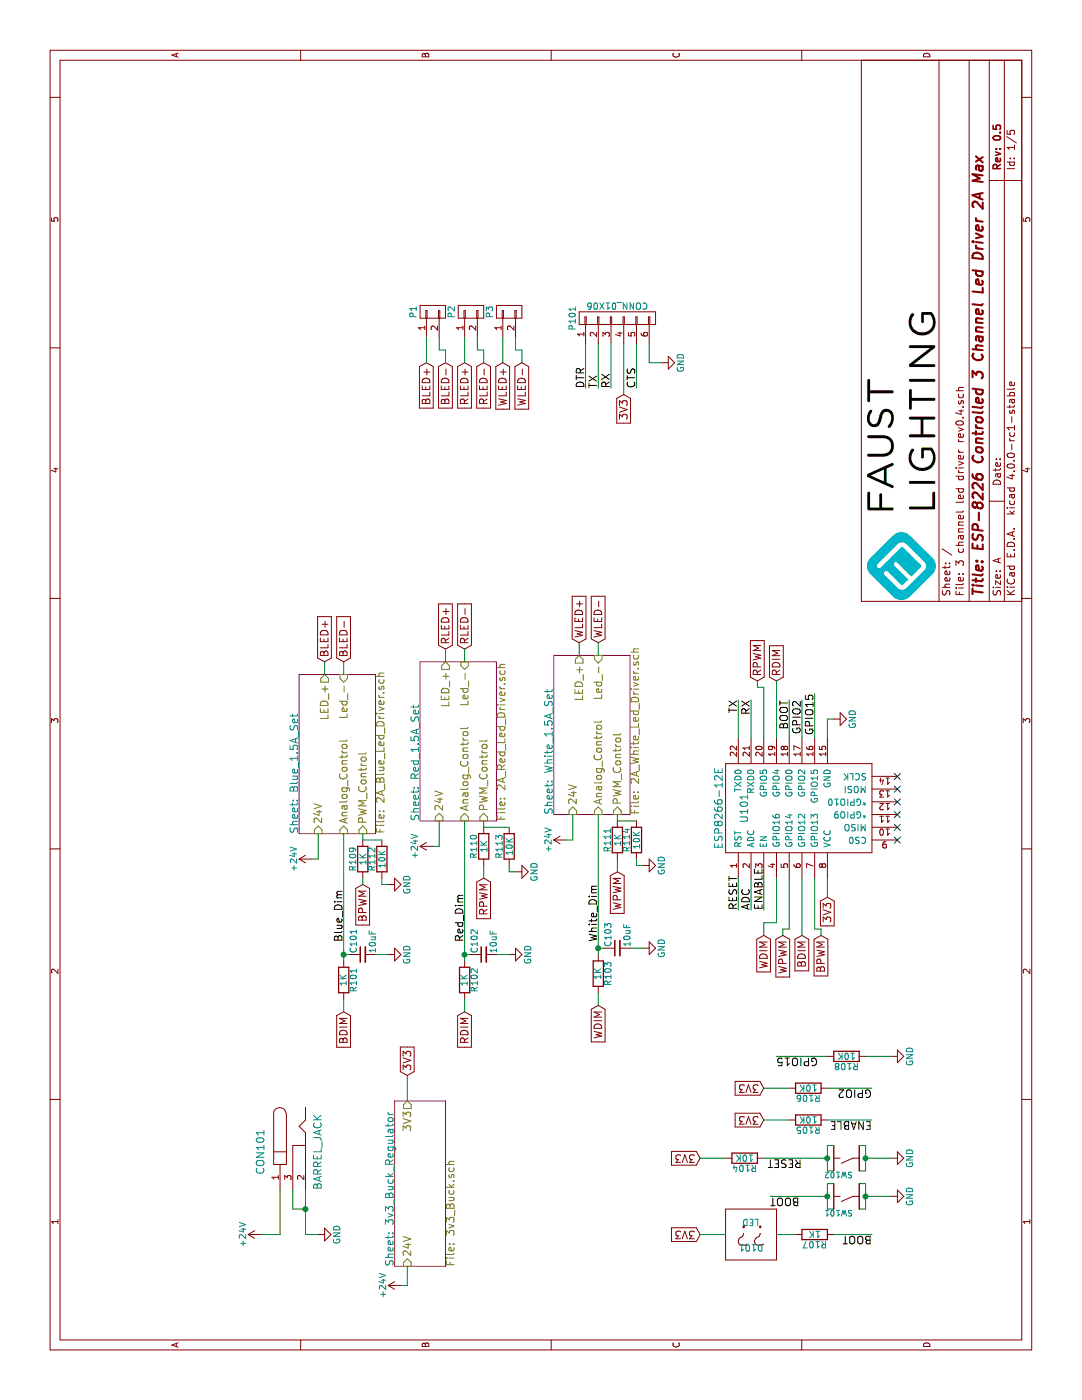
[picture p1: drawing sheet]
EESchema Schematic File Version 2
LIBS:power
LIBS:device
LIBS:transistors
LIBS:conn
LIBS:linear
LIBS:regul
LIBS:74xx
LIBS:cmos4000
LIBS:adc-dac
LIBS:memory
LIBS:xilinx
LIBS:microcontrollers
LIBS:dsp
LIBS:microchip
LIBS:analog_switches
LIBS:motorola
LIBS:texas
LIBS:intel
LIBS:audio
LIBS:interface
LIBS:digital-audio
LIBS:philips
LIBS:display
LIBS:cypress
LIBS:siliconi
LIBS:opto
LIBS:atmel
LIBS:contrib
LIBS:valves
LIBS:MF_Aesthetics
LIBS:MF_Connectors
LIBS:MF_Discrete_Semiconductor
LIBS:MF_Displays
LIBS:MF_Frequency_Control
LIBS:MF_IC_Analog
LIBS:MF_IC_Digital
LIBS:MF_IC_Power
LIBS:MF_LEDs
LIBS:MF_Passives
LIBS:MF_Sensors
LIBS:MF_Switches
LIBS:3 channel led driver rev0.4-cache
EELAYER 25 0
EELAYER END
$Descr A 11000 8500
encoding utf-8
Sheet 1 5
Title "ESP-8226 Controlled 3 Channel Led Driver 2A Max"
Date ""
Rev "0.5"
Comp ""
Comment1 ""
Comment2 ""
Comment3 ""
Comment4 ""
$EndDescr
Text GLabel 3050 2700 0    60   Input ~ 0
BDIM
$Comp
L +24V #PWR01
U 1 1
P 900 3150
F 0 "#PWR01" H 900 3000 50  0001 C CNN
F 1 "+24V" H 900 3290 50  0000 C CNN
F 2 "" H 900 3150 60  0000 C CNN
F 3 "" H 900 3150 60  0000 C CNN
	1    900  3150
	1    0    0    -1  
$EndComp
Text GLabel 4050 2850 0    60   Input ~ 0
BPWM
$Sheet
S 1050 3100 1300 400 
U 58447F8D
F0 "3v3_Buck_Regulator" 60
F1 "3v3_Buck.sch" 60
F2 "24V" I L 1050 3200 60 
F3 "3V3" O R 2350 3200 60 
$EndSheet
$Sheet
S 4450 2350 1250 600 
U 5844AB34
F0 "Blue_1.5A_Set" 60
F1 "2A_Blue_Led_Driver.sch" 60
F2 "LED_+" O R 5700 2550 60 
F3 "Led_-" I R 5700 2700 60 
F4 "24V" I L 4450 2500 60 
F5 "Analog_Control" I L 4450 2700 60 
F6 "PWM_Control" I L 4450 2850 60 
$EndSheet
Text GLabel 2550 3200 2    60   Input ~ 0
3V3
$Comp
L +24V #PWR02
U 1 1
P 4250 2450
F 0 "#PWR02" H 4250 2300 50  0001 C CNN
F 1 "+24V" H 4250 2590 50  0000 C CNN
F 2 "" H 4250 2450 60  0000 C CNN
F 3 "" H 4250 2450 60  0000 C CNN
	1    4250 2450
	1    0    0    -1  
$EndComp
Text GLabel 3050 3650 0    60   Input ~ 0
RDIM
Text GLabel 4100 3800 0    60   Input ~ 0
RPWM
$Sheet
S 4550 3300 1250 600 
U 5844FBB6
F0 "Red_1.5A_Set" 60
F1 "2A_Red_Led_Driver.sch" 60
F2 "LED_+" O R 5800 3500 60 
F3 "Led_-" I R 5800 3650 60 
F4 "24V" I L 4550 3450 60 
F5 "Analog_Control" I L 4550 3650 60 
F6 "PWM_Control" I L 4550 3800 60 
$EndSheet
$Comp
L +24V #PWR03
U 1 1
P 4350 3400
F 0 "#PWR03" H 4350 3250 50  0001 C CNN
F 1 "+24V" H 4350 3540 50  0000 C CNN
F 2 "" H 4350 3400 60  0000 C CNN
F 3 "" H 4350 3400 60  0000 C CNN
	1    4350 3400
	1    0    0    -1  
$EndComp
$Comp
L ESP8266-12E U101
U 1 1
P 4650 6150
F 0 "U101" H 4650 6450 60  0000 C CNN
F 1 "ESP8266-12E" H 4650 6650 60  0000 C CNN
F 2 "ESP8266:ESP-12E" H 4400 6250 60  0001 C CNN
F 3 "https://espressif.com/sites/default/files/documentation/0a-esp8266ex_datasheet_en.pdf" H 4400 6250 60  0001 C CNN
F 4 "ESP8266-12E" H 4650 6150 60  0001 C CNN "Manufacturer_Part_#"
F 5 "ESPRESSIF" H 4650 6150 60  0001 C CNN "Manufacturer"
F 6 "485-2491" H 4650 6150 60  0001 C CNN "Mouser_Part_#"
F 7 "$3.50" H 4650 6150 60  0001 C CNN "Qty:1"
F 8 "$2.36" H 4650 6150 60  0001 C CNN "Qty:10"
F 9 "$2.36" H 4650 6150 60  0001 C CNN "Qty:100"
F 10 "$2.36" H 4650 6150 60  0001 C CNN "Qty:1000"
F 11 "$2.36" H 4650 6150 60  0001 C CNN "Qty:5000"
	1    4650 6150
	1    0    0    -1  
$EndComp
$Comp
L BARREL_JACK CON101
U 1 1
P 1950 2300
F 0 "CON101" H 1950 2550 60  0000 C CNN
F 1 "BARREL_JACK" H 1950 2100 60  0000 C CNN
F 2 "junes:Barrel_Jack_Wurth_694106301002" H 1950 2300 60  0001 C CNN
F 3 "http://www.mouser.com/ds/2/445/6941xx301002-469315.pdf" H 1950 2300 60  0001 C CNN
F 4 "694106301002" H 1950 2300 60  0001 C CNN "Manufacturer_Part_#"
F 5 "Wurth Electronics" H 1950 2300 60  0001 C CNN "Manufacturer"
F 6 "710-694106301002" H 1950 2300 60  0001 C CNN "Mouser_Part_#"
F 7 "$1.04" H 1950 2300 60  0001 C CNN "Qty:1"
F 8 "$0.97" H 1950 2300 60  0001 C CNN "Qty:10"
F 9 "$0.80" H 1950 2300 60  0001 C CNN "Qty:100"
F 10 "$0.59" H 1950 2300 60  0001 C CNN "Qty:1000"
F 11 "$0.59" H 1950 2300 60  0001 C CNN "Qty:5000"
	1    1950 2300
	-1   0    0    -1  
$EndComp
$Comp
L +24V #PWR04
U 1 1
P 1300 2050
F 0 "#PWR04" H 1300 1900 50  0001 C CNN
F 1 "+24V" H 1300 2190 50  0000 C CNN
F 2 "" H 1300 2050 60  0000 C CNN
F 3 "" H 1300 2050 60  0000 C CNN
	1    1300 2050
	1    0    0    -1  
$EndComp
$Comp
L GND #PWR05
U 1 1
P 1300 2500
F 0 "#PWR05" H 1300 2250 50  0001 C CNN
F 1 "GND" H 1300 2350 50  0000 C CNN
F 2 "" H 1300 2500 60  0000 C CNN
F 3 "" H 1300 2500 60  0000 C CNN
	1    1300 2500
	1    0    0    -1  
$EndComp
Text GLabel 3950 6500 0    60   Input ~ 0
3V3
$Comp
L GND #PWR06
U 1 1
P 5350 6550
F 0 "#PWR06" H 5350 6300 50  0001 C CNN
F 1 "GND" H 5350 6400 50  0000 C CNN
F 2 "" H 5350 6550 60  0000 C CNN
F 3 "" H 5350 6550 60  0000 C CNN
	1    5350 6550
	1    0    0    -1  
$EndComp
$Comp
L R R101
U 1 1
P 3300 2700
F 0 "R101" V 3380 2700 50  0000 C CNN
F 1 "1K" V 3300 2700 50  0000 C CNN
F 2 "Resistors_SMD:R_0603" V 3230 2700 30  0001 C CNN
F 3 "" H 3300 2700 30  0000 C CNN
	1    3300 2700
	0    1    1    0   
$EndComp
$Comp
L C_Small C101
U 1 1
P 3500 2850
F 0 "C101" H 3510 2920 50  0000 L CNN
F 1 "10uF" H 3510 2770 50  0000 L CNN
F 2 "Capacitors_SMD:C_0603" H 3500 2850 60  0001 C CNN
F 3 "http://www.mouser.com/ds/2/281/c02e-2905.pdf" H 3500 2850 60  0001 C CNN
F 4 "GRM188R60J106KE47D" H 3500 2850 60  0001 C CNN "Manufacturer_Part_#"
F 5 "Murata Electronics" H 3500 2850 60  0001 C CNN "Manufacturer"
F 6 "81-GRM188R60J106KE7D" H 3500 2850 60  0001 C CNN "Mouser_Part_#"
F 7 "$0.13" H 3500 2850 60  0001 C CNN "Qty:1"
F 8 "$0.093" H 3500 2850 60  0001 C CNN "Qty:10"
F 9 "$0.044" H 3500 2850 60  0001 C CNN "Qty:100"
F 10 "$0.025" H 3500 2850 60  0001 C CNN "Qty:1000"
F 11 "$0.019" H 3500 2850 60  0001 C CNN "Qty:5000"
F 12 "6.3V X5R 10%" H 3500 2850 60  0001 C CNN "Notes"
	1    3500 2850
	1    0    0    -1  
$EndComp
$Comp
L GND #PWR07
U 1 1
P 3500 3050
F 0 "#PWR07" H 3500 2800 50  0001 C CNN
F 1 "GND" H 3500 2900 50  0000 C CNN
F 2 "" H 3500 3050 60  0000 C CNN
F 3 "" H 3500 3050 60  0000 C CNN
	1    3500 3050
	1    0    0    -1  
$EndComp
$Comp
L R R102
U 1 1
P 3300 3650
F 0 "R102" V 3380 3650 50  0000 C CNN
F 1 "1K" V 3300 3650 50  0000 C CNN
F 2 "Resistors_SMD:R_0603" V 3230 3650 30  0001 C CNN
F 3 "" H 3300 3650 30  0000 C CNN
	1    3300 3650
	0    1    1    0   
$EndComp
$Comp
L GND #PWR08
U 1 1
P 3500 4000
F 0 "#PWR08" H 3500 3750 50  0001 C CNN
F 1 "GND" H 3500 3850 50  0000 C CNN
F 2 "" H 3500 4000 60  0000 C CNN
F 3 "" H 3500 4000 60  0000 C CNN
	1    3500 4000
	1    0    0    -1  
$EndComp
Text Label 3850 5800 0    60   ~ 0
RESET
Text Label 5500 6200 2    60   ~ 0
BOOT
Text Label 1600 6050 3    60   ~ 0
BOOT
$Comp
L GND #PWR09
U 1 1
P 1600 7000
F 0 "#PWR09" H 1600 6750 50  0001 C CNN
F 1 "GND" H 1600 6850 50  0000 C CNN
F 2 "" H 1600 7000 60  0000 C CNN
F 3 "" H 1600 7000 60  0000 C CNN
	1    1600 7000
	1    0    0    -1  
$EndComp
$Comp
L R R104
U 1 1
P 1900 5850
F 0 "R104" V 1980 5850 50  0000 C CNN
F 1 "10K" V 1900 5850 50  0000 C CNN
F 2 "Resistors_SMD:R_0603" V 1830 5850 30  0001 C CNN
F 3 "" H 1900 5850 30  0000 C CNN
	1    1900 5850
	-1   0    0    1   
$EndComp
Text GLabel 1900 5500 1    60   Input ~ 0
3V3
$Comp
L GND #PWR010
U 1 1
P 1900 7000
F 0 "#PWR010" H 1900 6750 50  0001 C CNN
F 1 "GND" H 1900 6850 50  0000 C CNN
F 2 "" H 1900 7000 60  0000 C CNN
F 3 "" H 1900 7000 60  0000 C CNN
	1    1900 7000
	1    0    0    -1  
$EndComp
Text Label 1900 6300 1    60   ~ 0
RESET
$Comp
L R R105
U 1 1
P 2200 6350
F 0 "R105" V 2280 6350 50  0000 C CNN
F 1 "10K" V 2200 6350 50  0000 C CNN
F 2 "Resistors_SMD:R_0603" V 2130 6350 30  0001 C CNN
F 3 "" H 2200 6350 30  0000 C CNN
	1    2200 6350
	-1   0    0    1   
$EndComp
Text GLabel 2200 6000 1    60   Input ~ 0
3V3
Text Label 3850 6000 0    60   ~ 0
ENABLE
Text Label 2200 6850 1    60   ~ 0
ENABLE
Text Label 5500 6300 2    60   ~ 0
GPIO2
$Comp
L R R106
U 1 1
P 2450 6350
F 0 "R106" V 2530 6350 50  0000 C CNN
F 1 "10K" V 2450 6350 50  0000 C CNN
F 2 "Resistors_SMD:R_0603" V 2380 6350 30  0001 C CNN
F 3 "" H 2450 6350 30  0000 C CNN
	1    2450 6350
	-1   0    0    1   
$EndComp
Text GLabel 2450 6000 1    60   Input ~ 0
3V3
Text Label 2450 6850 1    60   ~ 0
GPIO2
Text Label 5550 6400 2    60   ~ 0
GPIO15
$Comp
L GND #PWR011
U 1 1
P 2700 7000
F 0 "#PWR011" H 2700 6750 50  0001 C CNN
F 1 "GND" H 2700 6850 50  0000 C CNN
F 2 "" H 2700 7000 60  0000 C CNN
F 3 "" H 2700 7000 60  0000 C CNN
	1    2700 7000
	1    0    0    -1  
$EndComp
$Comp
L R R108
U 1 1
P 2700 6650
F 0 "R108" V 2780 6650 50  0000 C CNN
F 1 "10K" V 2700 6650 50  0000 C CNN
F 2 "Resistors_SMD:R_0603" V 2630 6650 30  0001 C CNN
F 3 "" H 2700 6650 30  0000 C CNN
F 4 "~" H 2700 6650 60  0001 C CNN "Manufacturer"
F 5 "~" H 2700 6650 60  0001 C CNN "Mouser_Part_#"
F 6 "$0.00" H 2700 6650 60  0001 C CNN "Qty:1"
F 7 "$0.00" H 2700 6650 60  0001 C CNN "Qty:10"
F 8 "$0.00" H 2700 6650 60  0001 C CNN "Qty:100"
F 9 "$0.00" H 2700 6650 60  0001 C CNN "Qty:1000"
F 10 "$0.00" H 2700 6650 60  0001 C CNN "Qty:5000"
	1    2700 6650
	-1   0    0    1   
$EndComp
Text Label 2700 6100 3    60   ~ 0
GPIO15
Text Label 3850 5900 0    60   ~ 0
ADC
Text Label 5500 5800 2    60   ~ 0
TX
Text Label 5500 5900 2    60   ~ 0
RX
$Comp
L R R107
U 1 1
P 1300 6400
F 0 "R107" V 1380 6400 50  0000 C CNN
F 1 "1K" V 1300 6400 50  0000 C CNN
F 2 "Resistors_SMD:R_0603" V 1230 6400 30  0001 C CNN
F 3 "" H 1300 6400 30  0000 C CNN
	1    1300 6400
	-1   0    0    1   
$EndComp
Text GLabel 1300 5500 1    60   Input ~ 0
3V3
$Comp
L LED-RESCUE-3_channel_led_driver_rev0.3 D101
U 1 1
P 1300 5900
F 0 "D101" H 1300 6000 50  0000 C CNN
F 1 "LED" H 1300 5800 50  0000 C CNN
F 2 "LEDs:LED-0603" H 1300 5900 60  0001 C CNN
F 3 "http://www.mouser.com/ds/2/239/S_110_LTST-C190KRKT-369667.pdf" H 1300 5900 60  0001 C CNN
F 4 "LTST-C190KRKT" H 1300 5900 60  0001 C CNN "Manufacturer_Part_#"
F 5 "Lite-On" H 1300 5900 60  0001 C CNN "Manufacturer"
F 6 "859-LTST-C190KRKT" H 1300 5900 60  0001 C CNN "Mouser_Part_#"
F 7 "$0.28" H 1300 5900 60  0001 C CNN "Qty:1"
F 8 "$0.218" H 1300 5900 60  0001 C CNN "Qty:10"
F 9 "$0.068" H 1300 5900 60  0001 C CNN "Qty:100"
F 10 "$0.052" H 1300 5900 60  0001 C CNN "Qty:1000"
F 11 "$0.04" H 1300 5900 60  0001 C CNN "Qty:5000"
	1    1300 5900
	0    -1   -1   0   
$EndComp
Text Label 1300 6850 1    60   ~ 0
BOOT
NoConn ~ 4400 7050
NoConn ~ 4500 7050
NoConn ~ 4600 7050
NoConn ~ 4700 7050
NoConn ~ 4800 7050
NoConn ~ 4900 7050
$Comp
L TACT_4.2MM SW102
U 1 1
P 1900 6650
F 0 "SW102" V 1800 6600 45  0000 L BNN
F 1 "TACT_4.2MM" H 1800 6850 45  0001 L BNN
F 2 "MF_Switches:MF_Switches-TACT4.2MM" H 1930 6800 20  0001 C CNN
F 3 "http://www.mouser.com/ds/2/60/-248115.pdf" H 1900 6650 60  0001 C CNN
F 4 "PTS810 SJK 250 SMTR LFS" H 1900 6650 60  0001 C CNN "Manufacturer_Part_#"
F 5 "C&K Components" H 1900 6650 60  0001 C CNN "Manufacturer"
F 6 "611-PTS810SJK250SMTR" H 1900 6650 60  0001 C CNN "Mouser_Part_#"
F 7 "$0.28" H 1900 6650 60  0001 C CNN "Qty:1"
F 8 "$0.28" H 1900 6650 60  0001 C CNN "Qty:10"
F 9 "$0.235" H 1900 6650 60  0001 C CNN "Qty:100"
F 10 "$0.191" H 1900 6650 60  0001 C CNN "Qty:1000"
F 11 "$0.172" H 1900 6650 60  0001 C CNN "Qty:5000"
	1    1900 6650
	1    0    0    -1  
$EndComp
Text GLabel 4150 4850 0    60   Input ~ 0
WPWM
$Sheet
S 4600 4350 1250 600 
U 5864B5D5
F0 "White_1.5A_Set" 60
F1 "2A_White_Led_Driver.sch" 60
F2 "LED_+" O R 5850 4550 60 
F3 "Led_-" I R 5850 4700 60 
F4 "24V" I L 4600 4500 60 
F5 "Analog_Control" I L 4600 4700 60 
F6 "PWM_Control" I L 4600 4850 60 
$EndSheet
Text GLabel 3100 4700 0    60   Input ~ 0
WDIM
$Comp
L R R103
U 1 1
P 3350 4700
F 0 "R103" V 3430 4700 50  0000 C CNN
F 1 "1K" V 3350 4700 50  0000 C CNN
F 2 "Resistors_SMD:R_0603" V 3280 4700 30  0001 C CNN
F 3 "" H 3350 4700 30  0000 C CNN
	1    3350 4700
	0    1    1    0   
$EndComp
$Comp
L GND #PWR012
U 1 1
P 3550 5050
F 0 "#PWR012" H 3550 4800 50  0001 C CNN
F 1 "GND" H 3550 4900 50  0000 C CNN
F 2 "" H 3550 5050 60  0000 C CNN
F 3 "" H 3550 5050 60  0000 C CNN
	1    3550 5050
	1    0    0    -1  
$EndComp
$Comp
L +24V #PWR013
U 1 1
P 4400 4450
F 0 "#PWR013" H 4400 4300 50  0001 C CNN
F 1 "+24V" H 4400 4590 50  0000 C CNN
F 2 "" H 4400 4450 60  0000 C CNN
F 3 "" H 4400 4450 60  0000 C CNN
	1    4400 4450
	1    0    0    -1  
$EndComp
Text GLabel 7900 4900 0    60   Input ~ 0
3V3
Text Label 7950 4700 0    60   ~ 0
TX
Text Label 7950 4800 0    60   ~ 0
RX
$Comp
L CONN_01X06 P101
U 1 1
P 8500 4850
F 0 "P101" H 8500 5200 50  0000 C CNN
F 1 "CONN_01X06" V 8600 4850 50  0000 C CNN
F 2 "Pin_Headers:Pin_Header_Straight_1x06" H 8500 4850 60  0001 C CNN
F 3 "" H 8500 4850 60  0000 C CNN
F 4 "~" H 8500 4850 60  0001 C CNN "Manufacturer"
F 5 "~" H 8500 4850 60  0001 C CNN "Mouser_Part_#"
F 6 "$0.00" H 8500 4850 60  0001 C CNN "Qty:1"
F 7 "$0.00" H 8500 4850 60  0001 C CNN "Qty:10"
F 8 "$0.00" H 8500 4850 60  0001 C CNN "Qty:100"
F 9 "$0.00" H 8500 4850 60  0001 C CNN "Qty:1000"
F 10 "$0.00" H 8500 4850 60  0001 C CNN "Qty:5000"
	1    8500 4850
	1    0    0    -1  
$EndComp
$Comp
L CONN_01X02 P1
U 1 1
P 8550 3400
F 0 "P1" H 8550 3550 50  0000 C CNN
F 1 "CONN_01X02" V 8650 3400 50  0001 C CNN
F 2 "Pin_Headers:Pin_Header_Straight_1x02" H 8550 3400 60  0001 C CNN
F 3 "" H 8550 3400 60  0000 C CNN
	1    8550 3400
	1    0    0    -1  
$EndComp
$Comp
L CONN_01X02 P2
U 1 1
P 8550 3700
F 0 "P2" H 8550 3850 50  0000 C CNN
F 1 "CONN_01X02" V 8650 3700 50  0001 C CNN
F 2 "Pin_Headers:Pin_Header_Straight_1x02" H 8550 3700 60  0001 C CNN
F 3 "" H 8550 3700 60  0000 C CNN
	1    8550 3700
	1    0    0    -1  
$EndComp
$Comp
L CONN_01X02 P3
U 1 1
P 8550 4000
F 0 "P3" H 8550 4150 50  0000 C CNN
F 1 "CONN_01X02" V 8650 4000 50  0001 C CNN
F 2 "Pin_Headers:Pin_Header_Straight_1x02" H 8550 4000 60  0001 C CNN
F 3 "" H 8550 4000 60  0000 C CNN
	1    8550 4000
	1    0    0    -1  
$EndComp
Text GLabel 5800 2550 2    60   Input ~ 0
BLED+
Text GLabel 5800 2700 2    60   Input ~ 0
BLED-
Text GLabel 5900 3500 2    60   Input ~ 0
RLED+
Text GLabel 5900 3650 2    60   Input ~ 0
RLED-
Text GLabel 5950 4550 2    60   Input ~ 0
WLED+
Text GLabel 5950 4700 2    60   Input ~ 0
WLED-
Text GLabel 8150 3350 0    60   Input ~ 0
BLED+
Text GLabel 8150 3500 0    60   Input ~ 0
BLED-
Text GLabel 8150 3650 0    60   Input ~ 0
RLED+
Text GLabel 8150 3800 0    60   Input ~ 0
RLED-
Text GLabel 8150 3950 0    60   Input ~ 0
WLED+
Text GLabel 8150 4100 0    60   Input ~ 0
WLED-
Text Label 7950 5000 0    60   ~ 0
CTS
Text Label 7950 4600 0    60   ~ 0
DTR
$Comp
L GND #PWR014
U 1 1
P 8150 5200
F 0 "#PWR014" H 8150 4950 50  0001 C CNN
F 1 "GND" H 8150 5050 50  0000 C CNN
F 2 "" H 8150 5200 60  0000 C CNN
F 3 "" H 8150 5200 60  0000 C CNN
	1    8150 5200
	1    0    0    -1  
$EndComp
Text Label 3600 2700 0    60   ~ 0
Blue_Dim
Text Label 3600 3650 0    60   ~ 0
Red_Dim
Text Label 3600 4700 0    60   ~ 0
White_Dim
Text GLabel 5650 6100 2    60   Input ~ 0
RDIM
Text GLabel 5650 5950 2    60   Input ~ 0
RPWM
Text GLabel 3650 6000 0    60   Input ~ 0
WDIM
Text GLabel 3650 6150 0    60   Input ~ 0
WPWM
Text GLabel 3650 6300 0    60   Input ~ 0
BDIM
Text GLabel 3650 6450 0    60   Input ~ 0
BPWM
Wire Wire Line
	1050 3200 900  3200
Wire Wire Line
	900  3200 900  3150
Wire Wire Line
	2550 3200 2350 3200
Wire Wire Line
	4450 2500 4250 2500
Wire Wire Line
	4250 2500 4250 2450
Wire Wire Line
	4550 3450 4350 3450
Wire Wire Line
	4350 3450 4350 3400
Wire Wire Line
	1650 2400 1300 2400
Wire Wire Line
	1300 2400 1300 2500
Wire Wire Line
	1650 2300 1500 2300
Wire Wire Line
	1500 2300 1500 2400
Connection ~ 1500 2400
Wire Wire Line
	1650 2200 1300 2200
Wire Wire Line
	1300 2200 1300 2050
Wire Wire Line
	3850 5800 4100 5800
Wire Wire Line
	5200 6300 5500 6300
Wire Wire Line
	5500 6200 5200 6200
Wire Wire Line
	5200 6500 5350 6500
Wire Wire Line
	5350 6500 5350 6550
Wire Wire Line
	3500 3050 3500 2950
Wire Wire Line
	3500 2750 3500 2700
Wire Wire Line
	3150 2700 3050 2700
Connection ~ 3500 2700
Wire Wire Line
	4400 2850 4450 2850
Wire Wire Line
	3450 2700 4450 2700
Wire Wire Line
	3500 4000 3500 3900
Wire Wire Line
	3500 3700 3500 3650
Wire Wire Line
	3150 3650 3050 3650
Connection ~ 3500 3650
Wire Wire Line
	3450 3650 4550 3650
Wire Wire Line
	4550 3800 4500 3800
Wire Wire Line
	4100 5900 3850 5900
Wire Wire Line
	1600 6800 1600 7000
Wire Wire Line
	1900 5500 1900 5700
Wire Wire Line
	1900 6800 1900 7000
Wire Wire Line
	1900 6000 1900 6500
Wire Wire Line
	2200 6000 2200 6200
Wire Wire Line
	4100 6000 3850 6000
Wire Wire Line
	2200 6500 2200 6850
Wire Wire Line
	1600 6050 1600 6500
Wire Wire Line
	2450 6000 2450 6200
Wire Wire Line
	2450 6500 2450 6850
Wire Wire Line
	5200 6400 5550 6400
Wire Wire Line
	3950 6500 4100 6500
Wire Wire Line
	2700 6500 2700 6100
Wire Wire Line
	2700 6800 2700 7000
Wire Wire Line
	5200 5800 5500 5800
Wire Wire Line
	5200 5900 5500 5900
Wire Wire Line
	5200 6100 5650 6100
Wire Wire Line
	5200 6000 5600 6000
Wire Wire Line
	3750 6100 4100 6100
Wire Wire Line
	3700 6200 4100 6200
Wire Wire Line
	3650 6300 4100 6300
Wire Wire Line
	3700 6400 4100 6400
Wire Wire Line
	1300 5500 1300 5700
Wire Wire Line
	1300 6100 1300 6250
Wire Wire Line
	1300 6550 1300 6850
Wire Wire Line
	1500 6500 1700 6500
Wire Wire Line
	1500 6500 1500 6550
Wire Wire Line
	1700 6500 1700 6550
Connection ~ 1600 6500
Wire Wire Line
	1700 6750 1700 6800
Wire Wire Line
	1700 6800 1500 6800
Wire Wire Line
	1500 6800 1500 6750
Connection ~ 1600 6800
Wire Wire Line
	1800 6750 1800 6800
Wire Wire Line
	1800 6800 2000 6800
Wire Wire Line
	2000 6800 2000 6750
Connection ~ 1900 6800
Wire Wire Line
	1800 6550 1800 6500
Wire Wire Line
	1800 6500 2000 6500
Wire Wire Line
	2000 6500 2000 6550
Connection ~ 1900 6500
Wire Wire Line
	4600 4500 4400 4500
Wire Wire Line
	4600 4850 4550 4850
Wire Wire Line
	3550 5050 3550 4950
Wire Wire Line
	3550 4750 3550 4700
Wire Wire Line
	3200 4700 3100 4700
Connection ~ 3550 4700
Wire Wire Line
	3500 4700 4600 4700
Wire Wire Line
	4400 4500 4400 4450
Wire Wire Line
	5700 2550 5800 2550
Wire Wire Line
	5700 2700 5800 2700
Wire Wire Line
	5800 3500 5900 3500
Wire Wire Line
	5800 3650 5900 3650
Wire Wire Line
	5850 4550 5950 4550
Wire Wire Line
	5850 4700 5950 4700
Wire Wire Line
	8150 3350 8350 3350
Wire Wire Line
	8150 3500 8250 3500
Wire Wire Line
	8250 3500 8250 3450
Wire Wire Line
	8250 3450 8350 3450
Wire Wire Line
	8150 3650 8350 3650
Wire Wire Line
	8150 3800 8250 3800
Wire Wire Line
	8250 3800 8250 3750
Wire Wire Line
	8250 3750 8350 3750
Wire Wire Line
	8150 3950 8350 3950
Wire Wire Line
	8150 4100 8250 4100
Wire Wire Line
	8250 4100 8250 4050
Wire Wire Line
	8250 4050 8350 4050
Wire Wire Line
	8300 4600 7950 4600
Wire Wire Line
	8300 4700 7950 4700
Wire Wire Line
	8300 4800 7950 4800
Wire Wire Line
	8300 4900 7900 4900
Wire Wire Line
	8300 5000 7950 5000
Wire Wire Line
	8300 5100 8150 5100
Wire Wire Line
	8150 5100 8150 5200
Wire Wire Line
	5600 6000 5600 5950
Wire Wire Line
	5600 5950 5650 5950
Wire Wire Line
	3650 6450 3700 6450
Wire Wire Line
	3700 6450 3700 6400
Wire Wire Line
	3650 6150 3700 6150
Wire Wire Line
	3700 6150 3700 6200
Wire Wire Line
	3650 6000 3750 6000
Wire Wire Line
	3750 6000 3750 6100
$Comp
L TACT_4.2MM SW101
U 1 1
P 1600 6650
F 0 "SW101" V 1500 6600 45  0000 L BNN
F 1 "TACT_4.2MM" H 1500 6850 45  0001 L BNN
F 2 "MF_Switches:MF_Switches-TACT4.2MM" H 1630 6800 20  0001 C CNN
F 3 "http://www.mouser.com/ds/2/60/-248115.pdf" H 1600 6650 60  0001 C CNN
F 4 "PTS810 SJK 250 SMTR LFS" H 1600 6650 60  0001 C CNN "Manufacturer_Part_#"
F 5 "C&K Components" H 1600 6650 60  0001 C CNN "Manufacturer"
F 6 "611-PTS810SJK250SMTR" H 1600 6650 60  0001 C CNN "Mouser_Part_#"
F 7 "$0.28" H 1600 6650 60  0001 C CNN "Qty:1"
F 8 "$0.28" H 1600 6650 60  0001 C CNN "Qty:10"
F 9 "$0.235" H 1600 6650 60  0001 C CNN "Qty:100"
F 10 "$0.191" H 1600 6650 60  0001 C CNN "Qty:1000"
F 11 "$0.172" H 1600 6650 60  0001 C CNN "Qty:5000"
	1    1600 6650
	1    0    0    -1  
$EndComp
$Comp
L C_Small C102
U 1 1
P 3500 3800
F 0 "C102" H 3510 3870 50  0000 L CNN
F 1 "10uF" H 3510 3720 50  0000 L CNN
F 2 "Capacitors_SMD:C_0603" H 3500 3800 60  0001 C CNN
F 3 "http://www.mouser.com/ds/2/281/c02e-2905.pdf" H 3500 3800 60  0001 C CNN
F 4 "GRM188R60J106KE47D" H 3500 3800 60  0001 C CNN "Manufacturer_Part_#"
F 5 "Murata Electronics" H 3500 3800 60  0001 C CNN "Manufacturer"
F 6 "81-GRM188R60J106KE7D" H 3500 3800 60  0001 C CNN "Mouser_Part_#"
F 7 "$0.13" H 3500 3800 60  0001 C CNN "Qty:1"
F 8 "$0.093" H 3500 3800 60  0001 C CNN "Qty:10"
F 9 "$0.044" H 3500 3800 60  0001 C CNN "Qty:100"
F 10 "$0.025" H 3500 3800 60  0001 C CNN "Qty:1000"
F 11 "$0.019" H 3500 3800 60  0001 C CNN "Qty:5000"
F 12 "6.3V X5R 10%" H 3500 3800 60  0001 C CNN "Notes"
	1    3500 3800
	1    0    0    -1  
$EndComp
$Comp
L C_Small C103
U 1 1
P 3550 4850
F 0 "C103" H 3560 4920 50  0000 L CNN
F 1 "10uF" H 3560 4770 50  0000 L CNN
F 2 "Capacitors_SMD:C_0603" H 3550 4850 60  0001 C CNN
F 3 "http://www.mouser.com/ds/2/281/c02e-2905.pdf" H 3550 4850 60  0001 C CNN
F 4 "GRM188R60J106KE47D" H 3550 4850 60  0001 C CNN "Manufacturer_Part_#"
F 5 "Murata Electronics" H 3550 4850 60  0001 C CNN "Manufacturer"
F 6 "81-GRM188R60J106KE7D" H 3550 4850 60  0001 C CNN "Mouser_Part_#"
F 7 "$0.13" H 3550 4850 60  0001 C CNN "Qty:1"
F 8 "$0.093" H 3550 4850 60  0001 C CNN "Qty:10"
F 9 "$0.044" H 3550 4850 60  0001 C CNN "Qty:100"
F 10 "$0.025" H 3550 4850 60  0001 C CNN "Qty:1000"
F 11 "$0.019" H 3550 4850 60  0001 C CNN "Qty:5000"
F 12 "6.3V X5R 10%" H 3550 4850 60  0001 C CNN "Notes"
	1    3550 4850
	1    0    0    -1  
$EndComp
$Comp
L R R109
U 1 1
P 4250 2850
F 0 "R109" V 4330 2850 50  0000 C CNN
F 1 "1K" V 4250 2850 50  0000 C CNN
F 2 "Resistors_SMD:R_0603" V 4180 2850 30  0001 C CNN
F 3 "" H 4250 2850 30  0000 C CNN
	1    4250 2850
	0    -1   -1   0   
$EndComp
$Comp
L R R110
U 1 1
P 4350 3800
F 0 "R110" V 4430 3800 50  0000 C CNN
F 1 "1K" V 4350 3800 50  0000 C CNN
F 2 "Resistors_SMD:R_0603" V 4280 3800 30  0001 C CNN
F 3 "" H 4350 3800 30  0000 C CNN
	1    4350 3800
	0    -1   -1   0   
$EndComp
$Comp
L R R111
U 1 1
P 4400 4850
F 0 "R111" V 4480 4850 50  0000 C CNN
F 1 "1K" V 4400 4850 50  0000 C CNN
F 2 "Resistors_SMD:R_0603" V 4330 4850 30  0001 C CNN
F 3 "" H 4400 4850 30  0000 C CNN
	1    4400 4850
	0    -1   -1   0   
$EndComp
Wire Wire Line
	4250 4850 4150 4850
Wire Wire Line
	4200 3800 4100 3800
Wire Wire Line
	4100 2850 4050 2850
$Comp
L R R114
U 1 1
P 4400 5000
F 0 "R114" V 4480 5000 50  0000 C CNN
F 1 "10K" V 4400 5000 50  0000 C CNN
F 2 "Resistors_SMD:R_0603" V 4330 5000 30  0001 C CNN
F 3 "" H 4400 5000 30  0000 C CNN
F 4 "~" H 4400 5000 60  0001 C CNN "Manufacturer"
F 5 "~" H 4400 5000 60  0001 C CNN "Mouser_Part_#"
F 6 "$0.00" H 4400 5000 60  0001 C CNN "Qty:1"
F 7 "$0.00" H 4400 5000 60  0001 C CNN "Qty:10"
F 8 "$0.00" H 4400 5000 60  0001 C CNN "Qty:100"
F 9 "$0.00" H 4400 5000 60  0001 C CNN "Qty:1000"
F 10 "$0.00" H 4400 5000 60  0001 C CNN "Qty:5000"
	1    4400 5000
	0    -1   -1   0   
$EndComp
$Comp
L R R113
U 1 1
P 4350 4000
F 0 "R113" V 4430 4000 50  0000 C CNN
F 1 "10K" V 4350 4000 50  0000 C CNN
F 2 "Resistors_SMD:R_0603" V 4280 4000 30  0001 C CNN
F 3 "" H 4350 4000 30  0000 C CNN
F 4 "~" H 4350 4000 60  0001 C CNN "Manufacturer"
F 5 "~" H 4350 4000 60  0001 C CNN "Mouser_Part_#"
F 6 "$0.00" H 4350 4000 60  0001 C CNN "Qty:1"
F 7 "$0.00" H 4350 4000 60  0001 C CNN "Qty:10"
F 8 "$0.00" H 4350 4000 60  0001 C CNN "Qty:100"
F 9 "$0.00" H 4350 4000 60  0001 C CNN "Qty:1000"
F 10 "$0.00" H 4350 4000 60  0001 C CNN "Qty:5000"
	1    4350 4000
	0    -1   -1   0   
$EndComp
$Comp
L R R112
U 1 1
P 4250 3000
F 0 "R112" V 4330 3000 50  0000 C CNN
F 1 "10K" V 4250 3000 50  0000 C CNN
F 2 "Resistors_SMD:R_0603" V 4180 3000 30  0001 C CNN
F 3 "" H 4250 3000 30  0000 C CNN
F 4 "~" H 4250 3000 60  0001 C CNN "Manufacturer"
F 5 "~" H 4250 3000 60  0001 C CNN "Mouser_Part_#"
F 6 "$0.00" H 4250 3000 60  0001 C CNN "Qty:1"
F 7 "$0.00" H 4250 3000 60  0001 C CNN "Qty:10"
F 8 "$0.00" H 4250 3000 60  0001 C CNN "Qty:100"
F 9 "$0.00" H 4250 3000 60  0001 C CNN "Qty:1000"
F 10 "$0.00" H 4250 3000 60  0001 C CNN "Qty:5000"
	1    4250 3000
	0    -1   -1   0   
$EndComp
$Comp
L GND #PWR015
U 1 1
P 4050 3050
F 0 "#PWR015" H 4050 2800 50  0001 C CNN
F 1 "GND" H 4050 2900 50  0000 C CNN
F 2 "" H 4050 3050 60  0000 C CNN
F 3 "" H 4050 3050 60  0000 C CNN
	1    4050 3050
	1    0    0    -1  
$EndComp
$Comp
L GND #PWR016
U 1 1
P 4150 4050
F 0 "#PWR016" H 4150 3800 50  0001 C CNN
F 1 "GND" H 4150 3900 50  0000 C CNN
F 2 "" H 4150 4050 60  0000 C CNN
F 3 "" H 4150 4050 60  0000 C CNN
	1    4150 4050
	1    0    0    -1  
$EndComp
$Comp
L GND #PWR017
U 1 1
P 4200 5050
F 0 "#PWR017" H 4200 4800 50  0001 C CNN
F 1 "GND" H 4200 4900 50  0000 C CNN
F 2 "" H 4200 5050 60  0000 C CNN
F 3 "" H 4200 5050 60  0000 C CNN
	1    4200 5050
	1    0    0    -1  
$EndComp
Wire Wire Line
	4200 5050 4200 5000
Wire Wire Line
	4200 5000 4250 5000
Wire Wire Line
	4550 4850 4550 5000
Wire Wire Line
	4150 4050 4150 4000
Wire Wire Line
	4150 4000 4200 4000
Wire Wire Line
	4500 3800 4500 4000
Wire Wire Line
	4050 3050 4050 3000
Wire Wire Line
	4050 3000 4100 3000
Wire Wire Line
	4400 3000 4400 2850
$EndSCHEMATC
